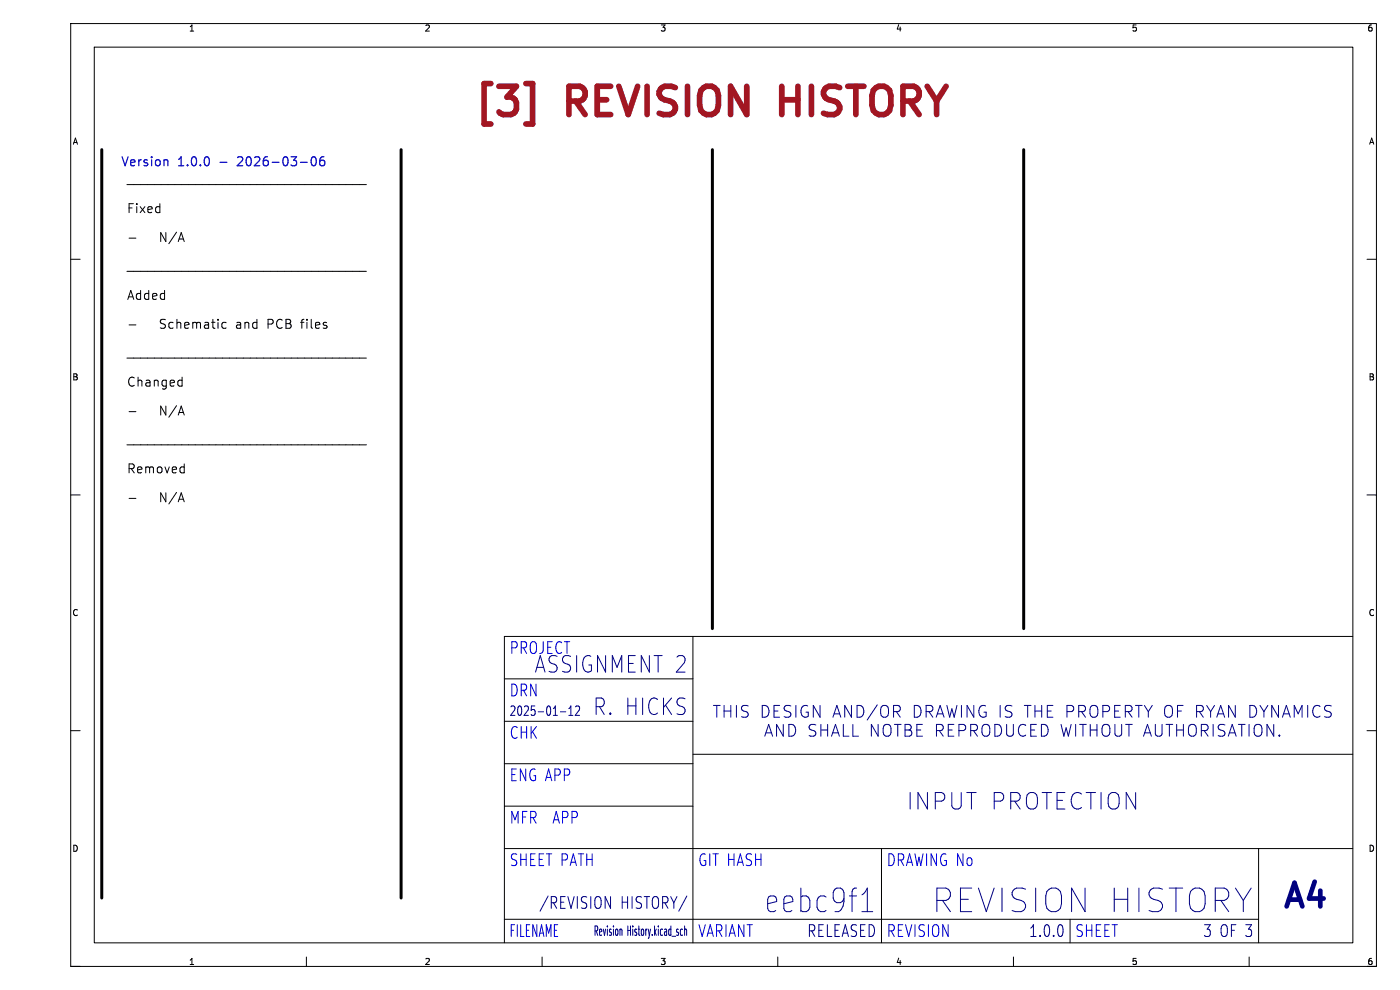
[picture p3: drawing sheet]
<svg xmlns="http://www.w3.org/2000/svg" width="297mm" height="210mm" viewBox="0 0 297 210" stroke-linecap="round" stroke-linejoin="round" font-family="sans-serif">
<g fill="none" stroke="#000" stroke-width=".21">
<path d="M15 5h277v200h-277zM20 10h267v190h-267zM26.9 39.2h50.8M15 55h2M26.9 57.6h50.8M27.4 50.5h1.4M290 55h2M27.4 68.9h1.4M48 68.5l-.6-.1-.3 .3v.6l.1 .3h.8M27.4 87.3h1.4M38.1 80.6l.5 .1M38.6 80v1.9"/>
<path d="M38.6 81.8l-.5 .1M38.9 99l.2 .1M39.1 98.4v1.9M15 105h2M27.4 105.7h1.4M39.1 100.2l-.2 .1M290 105h2M147 135v65M287 135h-180v65M15 155h2M107 153h40M107 144h40"/>
<path d="M107 171h40M107 162h40M147 160h140M107 195h160M107 180h180M187 180v20M227 195v5M267 180v20M15 205h2M65 203v2M115 203v2M165 203v2"/>
<path d="M215 203v2M265 203v2M290 205h2"/>
</g>
<g fill="none" stroke="#00007f" stroke-width=".21">
<path d="M118.9 151h1.1M120.7 151.8h.8M120.7 150.3l.4-.5v2M122.1 149.9l.2-.1h.4l.2 .1 .1 .4-1 1.5h1M151.3 149.6h1.5M152.1 149.6v2.5M153.6 149.6v2.5M155 149.6v2.5M156.2 149.6v2.5M158.7 149.8l-.9-.2a.6 .6 0 0 0-.5 .5 .6 .6 0 0 0 .2 .6M162.2 156.2l.9-2.5 .8 2.5M163.1 150.7a1.09 1.09 0 0 0-1.4-1.1v2.5"/>
<path d="M165.4 149.6h-1.2v2.5M166.2 153.7v2.5l-1.5-2.5v2.5M167.4 153.7v2.5l.9-.2 .4-.4M167.8 149.8l-1-.2a.6 .6 0 0 0-.4 .5 .6 .6 0 0 0 .2 .6M168.8 149.6v2.5M171.3 149.8a.96 .96 0 0 0-1 0 .96 .96 0 0 0-.4 .9M173.1 155.7l-.5 .5-1-.2M174 149.6v2.5l-1.5-2.5v2.5M174.1 153.7v2.5M175.6 153.7v2.5M176.4 156.2l.8-2.5 .9 2.5M176.7 152.1l.8-2.5 .9 2.5"/>
<path d="M178.9 153.7v2.5h1.2M180.6 149.6v2.5l-1.4-2.5v2.5M180.9 153.7v2.5h1.2M183.3 150.7a1.09 1.09 0 0 0-1.5-1.1v2.5M186.1 149.5l-2.1 3.2M186.3 153.7v2.5l-1.4-2.5v2.5M186.8 151.3v-.8a.83 .83 0 0 1 .9-.9 .83 .83 0 0 1 .8 .9v.8M187.4 155.3a.83 .83 0 0 0 .8 .9 .83 .83 0 0 0 .8-.9M190.5 153.7v2.5M190.9 150.7a.68 .68 0 0 0-.4-1.1h-.9v2.5M192 153.7v2.5h1l.4-.5M194.5 153.7v2.5h1.2"/>
<path d="M195.4 150.7a1.09 1.09 0 0 0-1.4-1.1v2.5M197.7 150.8a.68 .68 0 0 0 .2-.6 .68 .68 0 0 0-.5-.6h-.9v2.5M198.6 152.1l.8-2.5 .9 2.5M198.7 153.7v2.5M199.3 155l.8 1.2M200.9 149.6l.6 2.5 .4-1.7 .5 1.7 .6-2.5M201.2 153.7v2.5h1.2M203.4 153.7v2.5M204 149.6v2.5M205.9 153.7v2.5M206.5 155l.9 1.2M206.6 149.6v2.5l-1.4-2.5v2.5"/>
<path d="M208.4 154a.84 .84 0 0 1 1-.3 .84 .84 0 0 1 .6 .8v.8a.83 .83 0 0 1-.9 .9 .83 .83 0 0 1-.8-.9zM209.1 149.8a1.03 1.03 0 0 0-1.2 .1 1.03 1.03 0 0 0-.2 1.2 .94 .94 0 0 0 .4 .9 .94 .94 0 0 0 1.1-.1v-.8h-.5M211 153.7a1.32 1.32 0 0 1 1.5 .8 1.32 1.32 0 0 1-.5 1.5l-1 .2zM212.2 149.6v2.5M213.5 153.7v2l.5 .5 .7-.2 .3-.3v-2M214.7 149.8l-1-.2a.61 .61 0 0 0-.5 .6 .61 .61 0 0 0 .5 .6 .91 .91 0 0 1 1 .6 .64 .64 0 0 1-.5 .7l-.9-.1M217.3 149.6h1.4M217.6 153.9a1 1 0 0 0-1.2 0 1 1 0 0 0-.4 1.2 .94 .94 0 0 0 .5 1 .94 .94 0 0 0 1.1-.2M218 149.6v2.5M218.7 154.9h.8M219.6 149.6v2.5M219.6 150.8h1.4"/>
<path d="M219.9 153.7h-1.2v2.5h1.2M220.9 153.7a1.32 1.32 0 0 1 1.5 .8 1.32 1.32 0 0 1-.5 1.5l-1 .2zM221 149.6v2.5M222.2 150.8h.8M223.4 149.6h-1.2v2.5h1.2M225.1 153.7l.6 2.5 .5-1.8 .4 1.8 .6-2.5M226.3 151h1a.68 .68 0 0 0 .5-.7 .68 .68 0 0 0-.5-.7h-1v2.5M228.2 153.7v2.5M228.8 151h1a.68 .68 0 0 0 .5-.7 .68 .68 0 0 0-.5-.7h-1v2.5M229 153.7h1.5M229.4 151l.9 1.1M229.7 153.7v2.5"/>
<path d="M231.3 154.9h1.4M231.3 153.7v2.5M231.6 149.8a.83 .83 0 0 1 .9-.1 .83 .83 0 0 1 .4 .8v.8a.83 .83 0 0 1-.8 .9 .83 .83 0 0 1-.9-.9v-.8l.1-.5zM232.7 153.7v2.5M233.9 154a.84 .84 0 0 1 1-.3 .84 .84 0 0 1 .6 .8v.8a.83 .83 0 0 1-.9 .9 .83 .83 0 0 1-.8-.9zM234 151h.9a.68 .68 0 0 0 .5-.7 .68 .68 0 0 0-.5-.7h-.9v2.5M236.5 150.8h.8M236.5 153.7v2l.1 .2 .4 .3h.5l.5-.5M237.7 149.6h-1.2v2.5h1.2M239.5 153.7v2.5M240 150.7a.68 .68 0 0 0-.3-1.1h-1v2.5M240.9 149.6h1.4"/>
<path d="M241.6 149.6v2.5M242.6 156.2l.8-2.5 .9 2.5M242.8 149.6l.8 1.4 .8-1.4M245.1 155.7l.5 .5 .7-.2 .2-.3M247.1 151.3v-.8a.83 .83 0 0 1 .8-.9 .83 .83 0 0 1 .8 .9v.8M248.1 153.7v2.5M249.6 154.9h1.4M249.6 153.7v2.5M249.8 150.8h.8M251 149.6h-1.2v2.5M251 153.7v2.5M252.1 155.3a.83 .83 0 0 0 .9 .9 .83 .83 0 0 0 .8-.9"/>
<path d="M254.9 153.7v2.5M255.2 150.7a.68 .68 0 0 0-.4-1.1h-1v2.5M255.5 155l.8 1.2M256 149.6l.8 1.4 .9-1.4M257.4 153.7v2.5M258.1 152.1l.9-2.5 .8 2.5M259.9 155.7l-.5 .5-1-.2M260.6 156.2l.8-2.5 .8 2.5M262.1 149.6v2.5l-1.5-2.5v2.5M262.7 153.7h1.4M263.4 153.7v2.5M265 153.7v2.5"/>
<path d="M266 155.3a.83 .83 0 0 0 .9 .9 .83 .83 0 0 0 .8-.9M266.6 150.7a1.09 1.09 0 0 0-1.4-1.1v2.5M267.3 149.6l.8 1.4 .9-1.4M270.2 153.7v2.5l-1.4-2.5v2.5M271.2 149.6v2.5l-1.4-2.5v2.5M271.4 155.9l.1 .1-.1 .2M271.4 155.9l-.1 .1 .1 .2M271.4 155.9v.3M272.1 152.1l.8-2.5 .8 2.5M274.6 152.1v-2.5l.8 1.8 .8-1.8v2.5M277.4 149.6v2.5M280 149.9a.93 .93 0 0 0-1-.1 .93 .93 0 0 0-.5 .9"/>
<path d="M282.4 149.8l-.9-.2a.6 .6 0 0 0-.5 .5 .6 .6 0 0 0 .2 .6M128.4 190.2l1.1 2.5v-2.5M145.2 196.4v2M145.2 197.3l.2-.2 .2 .1 .1 1.2M182.9 193.4h2.2M183.6 189.1l.4-.7v5"/>
</g>
<path d="M21.6 31.8v158.7M85.1 31.8v158.7M151.1 31.8v101.6M217.2 31.8v101.6" fill="none" stroke="#000" stroke-width=".63"/>
<path d="M46.7 34.4h1.4M66.2 33.4l.3-.1a1.03 1.03 0 0 1 .4 1.7l-.3 .2a1.03 1.03 0 0 1-.4-1.8zM68.7 33.3a.75 .75 0 0 0-.9 .8v.7l.2 .3 .5 .1 .3-.2 .1-.7-.2-.2-.5-.1-.4 .3" fill="none" stroke="#0000c2" stroke-width=".25"/>
<path d="M111.6 17.7h1.4v8.6h-1.4" fill="none" stroke="#a21622" stroke-width="1.2"/>
<g font-size="8.4" fill="#a21622">
<text x="99.8" y="26.4">[3]</text>
<text x="120.5" y="26.4">REVISION</text>
<text x="168" y="26.4">HISTORY</text>
</g>
<g font-size="7" fill="#00007f">
<text x="162.5" y="194">eebc9f1</text>
<text x="198.2" y="194">REVISION HISTORY</text>
<text x="271.5" y="194">A4</text>
</g>
<g font-size="4.9" fill="#00007f">
<text x="113.6" y="143">ASSIGNMENT 2</text>
<text x="126" y="152">R. HICKS</text>
<text x="192.4" y="172">INPUT PROTECTION</text>
</g>
<g font-size="3.5" fill="#00007f">
<text x="108" y="139">PROJECT</text>
<text x="137.2" y="154.5">DRAWING IS THE</text>
<text x="169.4" y="154.5">PROPERTY OF</text>
<text x="196.9" y="154.5">RYAN</text>
<text x="237.7" y="154.5">SHALL</text>
<text x="250.8" y="154.5">NOTBE</text>
<text x="264.5" y="154.5">REPRODUCED WITH</text>
<text x="114.4" y="193">/REVISION</text>
<text x="131.6" y="193">HISTORY/</text>
<text x="171.3" y="199">RELEASED</text>
<text x="218.3" y="199">1.0.0</text>
<text x="255.3" y="199">3 OF 3</text>
</g>
<g font-size="3.5" fill="#00f">
<text x="108" y="148">DRN</text>
<text x="108" y="157">CHK</text>
<text x="108" y="166">ENG APP</text>
<text x="108" y="175">MFR</text>
<text x="117.1" y="175">APP</text>
<text x="108" y="184">SHEET PATH</text>
<text x="148" y="184">GIT HASH</text>
<text x="188" y="184">DRAWING No</text>
<text x="108" y="199">FILENAME</text>
<text x="148" y="199">VARIANT</text>
<text x="188" y="199">REVISION</text>
<text x="228" y="199">SHEET</text>
</g>
<g font-size="2.8" fill="#00007f">
<text x="108" y="152">2025-01-12</text>
<text x="125.8" y="198.7">Revision History.kicad_sch</text>
</g>
<g font-size="2.7" fill="#0000c2">
<text x="25.6" y="35.8">Version</text>
<text x="37.7" y="35.8">1.0.0</text>
<text x="51" y="35.8">2026-03-06</text>
</g>
<g font-size="2.7">
<text x="26.8" y="45.5">Fixed</text>
<text x="33.8" y="51.6">N/A</text>
<text x="26.8" y="63.9">Added</text>
<text x="33.8" y="70">Schematic</text>
<text x="50" y="70">and</text>
<text x="56.7" y="70">PCB files</text>
<text x="26.8" y="76.2">___________________________________</text>
<text x="26.8" y="82.3">Changed</text>
<text x="33.8" y="88.4">N/A</text>
<text x="26.8" y="94.6">___________________________________</text>
<text x="26.8" y="100.7">Removed</text>
<text x="33.8" y="106.8">N/A</text>
</g>
<g font-size="1.8">
<text x="40" y="6.9">1</text>
<text x="90" y="6.9">2</text>
<text x="140" y="6.9">3</text>
<text x="190" y="6.9">4</text>
<text x="240" y="6.9">5</text>
<text x="290" y="6.9">6</text>
<text x="15.3" y="30.9">A</text>
<text x="290.3" y="30.9">A</text>
<text x="15.3" y="80.9">B</text>
<text x="290.3" y="80.9">B</text>
<text x="15.3" y="130.9">C</text>
<text x="290.3" y="130.9">C</text>
<text x="15.3" y="180.9">D</text>
<text x="290.3" y="180.9">D</text>
<text x="40" y="204.9">1</text>
<text x="90" y="204.9">2</text>
<text x="140" y="204.9">3</text>
<text x="190" y="204.9">4</text>
<text x="240" y="204.9">5</text>
<text x="290" y="204.9">6</text>
</g>
</svg>
